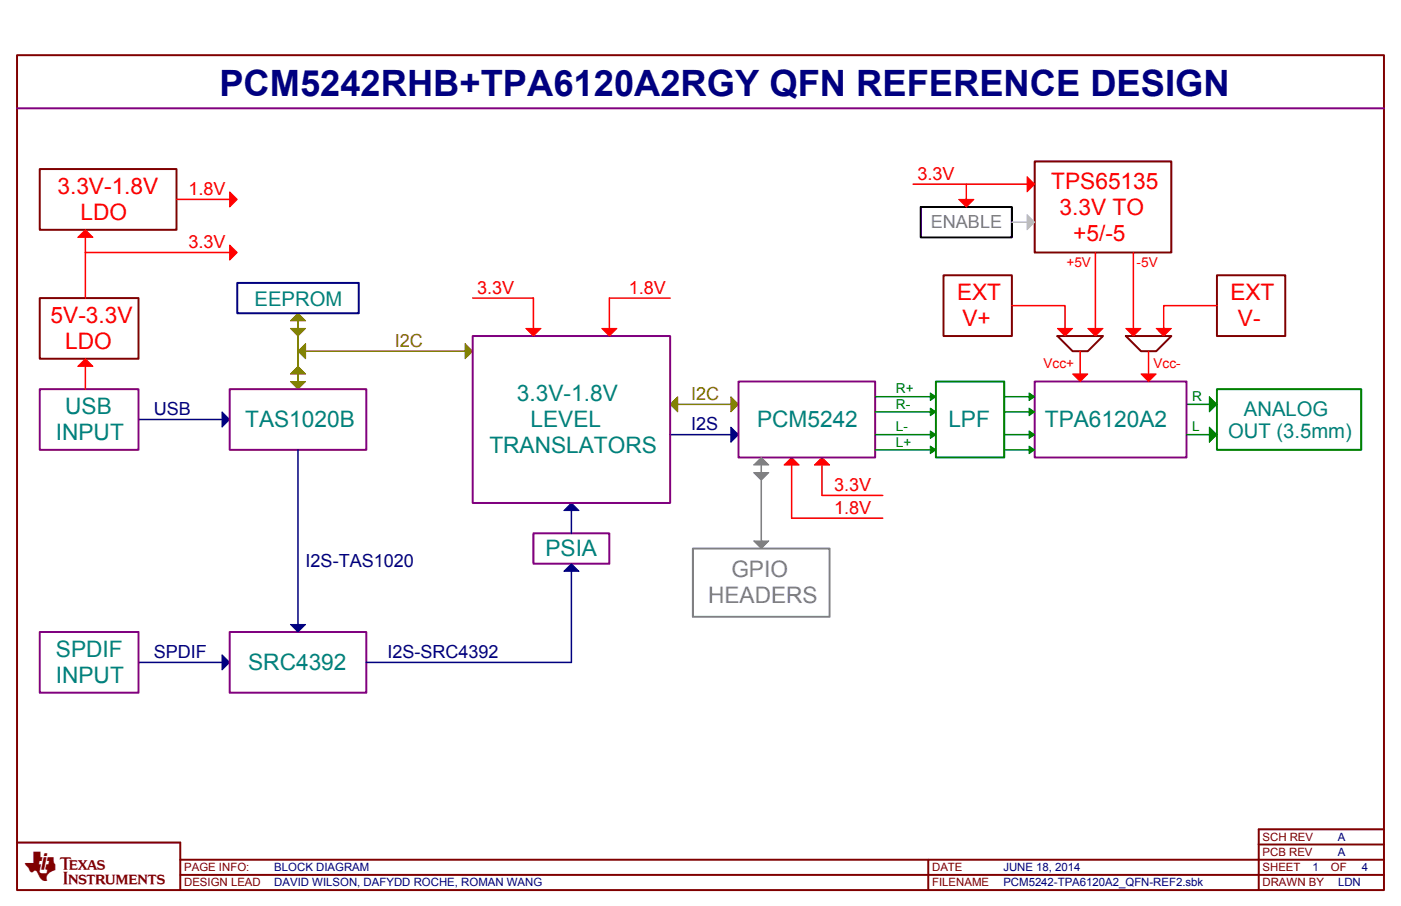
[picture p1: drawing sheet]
<svg xmlns="http://www.w3.org/2000/svg" width="432mm" height="279mm" viewBox="0 0 432 279" stroke-linecap="round" stroke-linejoin="round" font-family="sans-serif">
<g fill="none" stroke="#800000" stroke-width=".61">
<path d="M5.2 17h421.4v257.5h-421.4zM12.3 52.1h42.1v18.8h-42.1zM318.9 49.8h42.1v28.1h-42.1zM12.3 91.9h30.4v18.7h-30.4zM290.8 84.9h21.1v18.7h-21.1zM375.1 84.9h21v18.7h-21zM325.9 103.6h14.1l-4.7 4.7h-4.7zM347 103.6h14l-4.7 4.7h-4.6zM5.2 259.8h50.4v14.7M426.6 255.8h-38.7v18.7M55.6 265.1h371M55.6 269.8h371"/>
<path d="M286.1 265.1v9.4M387.9 260.4h38.7"/>
</g>
<g fill="#000080" stroke="#000080" stroke-width=".31">
<path d="M68.4 201.9l2.4 2.4-2.4 2.3z" fill-rule="evenodd"/>
<path d="M68.4 127l2.4 2.4-2.4 2.3z" fill-rule="evenodd"/>
<path d="M225.3 131.7l2.3 2.3-2.3 2.4z" fill-rule="evenodd"/>
<path d="M176.1 155.1l2.4 2.4h-4.7z" fill-rule="evenodd"/>
<path d="M176.1 173.8l2.4 2.4h-4.7z" fill-rule="evenodd"/>
<path d="M89.5 192.6h4.7l-2.4 2.3z" fill-rule="evenodd"/>
</g>
<g fill="#808000" stroke="#808000" stroke-width=".31">
<path d="M225.3 122.3l2.3 2.4-2.3 2.3z" fill-rule="evenodd"/>
<path d="M89.5 117.7h4.7l-2.4 2.3z" fill-rule="evenodd"/>
<path d="M91.8 96.6l2.4 2.4h-4.7z" fill-rule="evenodd"/>
<path d="M143.3 106l2.4 2.3-2.4 2.3z" fill-rule="evenodd"/>
<path d="M89.5 101.3h4.7l-2.4 2.3z" fill-rule="evenodd"/>
<path d="M91.8 113l2.4 2.3h-4.7z" fill-rule="evenodd"/>
<path d="M208.9 122.3v4.7l-2.4-2.3z" fill-rule="evenodd"/>
<path d="M91.8 108.3l2.4-2.3v4.6z" fill-rule="evenodd"/>
</g>
<g fill="#008000" stroke="#008000" stroke-width=".31">
<path d="M372.7 122.3l2.4 2.4-2.4 2.3z" fill-rule="evenodd"/>
<path d="M286.7 121.2l1.8 1.1-1.8 1.2z" fill-rule="evenodd"/>
<path d="M286.7 125.9l1.8 1.1-1.8 1.2z" fill-rule="evenodd"/>
<path d="M286.7 132.9l1.8 1.1-1.8 1.2z" fill-rule="evenodd"/>
<path d="M286.7 137.6l1.8 1.1-1.8 1.2z" fill-rule="evenodd"/>
<path d="M317.2 121.2l1.7 1.1-1.7 1.2z" fill-rule="evenodd"/>
<path d="M317.2 125.9l1.7 1.1-1.7 1.2z" fill-rule="evenodd"/>
<path d="M317.2 132.9l1.7 1.1-1.7 1.2z" fill-rule="evenodd"/>
<path d="M317.2 137.6l1.7 1.1-1.7 1.2z" fill-rule="evenodd"/>
<path d="M372.7 131.7l2.4 2.3-2.4 2.4z" fill-rule="evenodd"/>
</g>
<path d="M288.5 117.7h21v23.4h-21zM375.1 120h44.4v18.7h-44.4z" fill="none" stroke="#008000" stroke-width=".61"/>
<g fill="#f00" stroke="#f00" stroke-width=".31">
<path d="M26.3 110.6l2.4 2.4h-4.7z" fill-rule="evenodd"/>
<path d="M241.6 143.4l2.4-2.3 2.3 2.3z" fill-rule="evenodd"/>
<path d="M253.3 141.1l2.4 2.3h-4.7z" fill-rule="evenodd"/>
<path d="M70.8 75.5l2.3 2.4-2.3 2.3z" fill-rule="evenodd"/>
<path d="M24 73.2l2.3-2.3 2.4 2.3z" fill-rule="evenodd"/>
<path d="M70.8 59.2l2.3 2.3-2.3 2.3z" fill-rule="evenodd"/>
<path d="M316.5 54.5l2.4 2.3-2.4 2.4z" fill-rule="evenodd"/>
<path d="M335.3 101.3h4.7l-2.4 2.3z" fill-rule="evenodd"/>
<path d="M325.9 101.3h4.7l-2.3 2.3z" fill-rule="evenodd"/>
<path d="M330.6 115.3h4.7l-2.4 2.4z" fill-rule="evenodd"/>
<path d="M356.3 101.3h4.7l-2.3 2.3z" fill-rule="evenodd"/>
<path d="M347 101.3h4.7l-2.4 2.3z" fill-rule="evenodd"/>
<path d="M351.7 115.3h4.6l-2.3 2.4z" fill-rule="evenodd"/>
<path d="M162.1 101.3h4.7l-2.4 2.3z" fill-rule="evenodd"/>
<path d="M185.5 101.3h4.7l-2.4 2.3z" fill-rule="evenodd"/>
<path d="M295.5 61.5h4.7l-2.4 2.3z" fill-rule="evenodd"/>
</g>
<path d="M42.7 129.4h25.7M91.8 138.7v53.9M206.5 134h18.8M176.1 157.5v7M176.1 176.2v28.1h-63.2M42.7 204.3h25.7" fill="none" stroke="#000080" stroke-width=".47"/>
<path d="M73.1 87.2h37.5v9.4h-37.5z" fill="none" stroke="#000080" stroke-width=".61"/>
<path d="M5.2 33.4h421.4M145.7 103.6h60.8v51.5h-60.8zM227.6 117.7h42.1v23.4h-42.1zM318.9 117.7h46.8v23.4h-46.8zM12.3 120h30.4v18.7h-30.4zM70.8 120h42.1v18.7h-42.1zM164.4 164.5h23.4v9.3h-23.4zM12.3 194.9h30.4v18.7h-30.4zM70.8 194.9h42.1v18.7h-42.1z" fill="none" stroke="#800080" stroke-width=".61"/>
<g fill="none" stroke="#f00" stroke-width=".47">
<path d="M281.4 56.8h35.1M297.8 56.8v4.7M26.3 77.9h44.5M26.3 73.2v18.7M54.4 61.5h16.4M337.6 77.9v23.4M349.3 77.9v23.4M145.7 91.9h18.7v9.4M206.5 91.9h-18.7v9.4M311.9 94.3h16.4v7M375.1 94.3h-16.4v7M26.3 113v7"/>
<path d="M332.9 108.3v7M354 108.3v7M244 143.4v16.4h28.1M253.3 143.4v9.4h18.8"/>
</g>
<path d="M91.8 99v18.7M94.2 108.3h49.1M208.9 124.7h16.4" fill="none" stroke="#808000" stroke-width=".47"/>
<g fill="#808080" stroke="#808080" stroke-width=".31">
<path d="M232.3 143.4l2.3-2.3 2.4 2.3z" fill-rule="evenodd"/>
<path d="M232.3 145.8h4.7l-2.4 2.3z" fill-rule="evenodd"/>
<path d="M232.3 166.8h4.7l-2.4 2.4z" fill-rule="evenodd"/>
</g>
<path d="M269.7 134h17M269.7 122.3h17M269.7 127h17M269.7 138.7h17M309.5 134h7.7M309.5 122.3h7.7M309.5 127h7.7M309.5 138.7h7.7M365.7 124.7h7M365.7 134h7" fill="none" stroke="#008000" stroke-width=".47"/>
<path d="M283.8 63.8h28.1v9.4h-28.1z" fill="none" stroke="#000" stroke-width=".61"/>
<path d="M316.5 66.2l2.4 2.3-2.4 2.4z" fill-rule="evenodd" fill="#c0c0c0" stroke="#c0c0c0" stroke-width=".31"/>
<path d="M311.9 68.5h4.6" fill="none" stroke="#c0c0c0" stroke-width=".47"/>
<path d="M213.6 169.2h42.1v21h-42.1z" fill="none" stroke="#808080" stroke-width=".61"/>
<path d="M234.6 143.4v23.4" fill="none" stroke="#808080" stroke-width=".47"/>
<text font-size="11.2" fill="#000080" x="67.6" y="29.5">PCM5242RHB+TPA6120A2RGY QFN REFERENCE DESIGN</text>
<text font-size="8.5" fill="#800000" x="7.8" y="270.7">TI</text>
<g font-size="7" fill="#f00">
<text x="17.7" y="59.8">3.3V-1.8V</text>
<text x="324" y="58.2">TPS65135</text>
<text x="24.8" y="67.8">LDO</text>
<text x="326.6" y="66.2">3.3V TO</text>
<text x="330.8" y="74.2">+5/-5</text>
<text x="295" y="92.6">EXT</text>
<text x="379.2" y="92.6">EXT</text>
<text x="15.6" y="99.6">5V-3.3V</text>
<text x="296.6" y="100.6">V+</text>
<text x="381.5" y="100.6">V-</text>
<text x="20.1" y="107.6">LDO</text>
</g>
<g font-size="7" fill="#008080">
<text x="159.3" y="123.7">3.3V-1.8V</text>
<text x="20.1" y="127.7">USB</text>
<text x="75.6" y="131.7">TAS1020B</text>
<text x="163.5" y="131.7">LEVEL</text>
<text x="233.3" y="131.7">PCM5242</text>
<text x="292.3" y="131.7">LPF</text>
<text x="322" y="131.7">TPA6120A2</text>
<text x="17.2" y="135.7">INPUT</text>
<text x="150.8" y="139.7">TRANSLATORS</text>
<text x="168.1" y="171.5">PSIA</text>
<text x="17.2" y="202.6">SPDIF</text>
<text x="76.5" y="206.6">SRC4392</text>
<text x="17.2" y="210.6">INPUT</text>
</g>
<g font-size="7" fill="#808080">
<text x="225.4" y="178">GPIO</text>
<text x="218.2" y="186">HEADERS</text>
</g>
<g font-size="6.2" fill="#008080">
<text x="78.5" y="94.3">EEPROM</text>
<text x="383.4" y="128.3">ANALOG</text>
<text x="378.5" y="135">OUT (3.5mm)</text>
</g>
<g font-size="5.6" fill="#f00">
<text x="282.8" y="55.4">3.3V</text>
<text x="58.1" y="60.1">1.8V</text>
<text x="58.1" y="76.5">3.3V</text>
<text x="147" y="90.6">3.3V</text>
<text x="193.8" y="90.6">1.8V</text>
<text x="257" y="151.4">3.3V</text>
<text x="257" y="158.4">1.8V</text>
</g>
<text font-size="5.6" fill="#808080" x="286.9" y="70.4">ENABLE</text>
<g font-size="5.6" fill="#808000">
<text x="121.7" y="106.9">I2C</text>
<text x="213" y="123.3">I2C</text>
</g>
<g font-size="5.6" fill="#000080">
<text x="47.4" y="128">USB</text>
<text x="213" y="132.7">I2S</text>
<text x="94.2" y="174.8">I2S-TAS1020</text>
<text x="47.4" y="202.9">SPDIF</text>
<text x="119.4" y="202.9">I2S-SRC4392</text>
</g>
<g font-size="4.2" fill="#f00">
<text x="328.7" y="82.4">+5V</text>
<text x="350.3" y="82.4">-5V</text>
<text x="321.6" y="113.4">Vcc+</text>
<text x="355.5" y="113.4">Vcc-</text>
</g>
<g font-size="4.2" fill="#008000">
<text x="276.1" y="121.3">R+</text>
<text x="367.4" y="123.7">R</text>
<text x="276.1" y="126">R-</text>
<text x="276.1" y="133.1">L-</text>
<text x="276.1" y="137.7">L+</text>
<text x="367.4" y="133.1">L</text>
</g>
<g font-size="3.5" fill="#800000">
<text x="389.1" y="264">PCB REV</text>
<text x="389.1" y="259.3">SCH REV</text>
<text x="56.7" y="268.6">PAGE INFO:</text>
<text x="287.3" y="268.6">DATE</text>
<text x="389.1" y="268.6">SHEET</text>
<text x="410.2" y="268.6">OF</text>
<text x="56.7" y="273.3">DESIGN LEAD</text>
<text x="287.3" y="273.3">FILENAME</text>
<text x="389.1" y="273.3">DRAWN BY</text>
</g>
<g font-size="3.5" fill="#000080">
<text x="412.3" y="259.3">A</text>
<text x="412.3" y="264">A</text>
<text x="84.5" y="268.6">BLOCK DIAGRAM</text>
<text x="309.2" y="268.6">JUNE 18, 2014</text>
<text x="404.6" y="268.6">1</text>
<text x="419.7" y="268.6">4</text>
<text x="84.5" y="273.3">DAVID WILSON, DAFYDD ROCHE, ROMAN WANG</text>
<text x="309.2" y="273.3">PCM5242-TPA6120A2_QFN-REF2.sbk</text>
<text x="412.4" y="273.3">LDN</text>
</g>
</svg>
